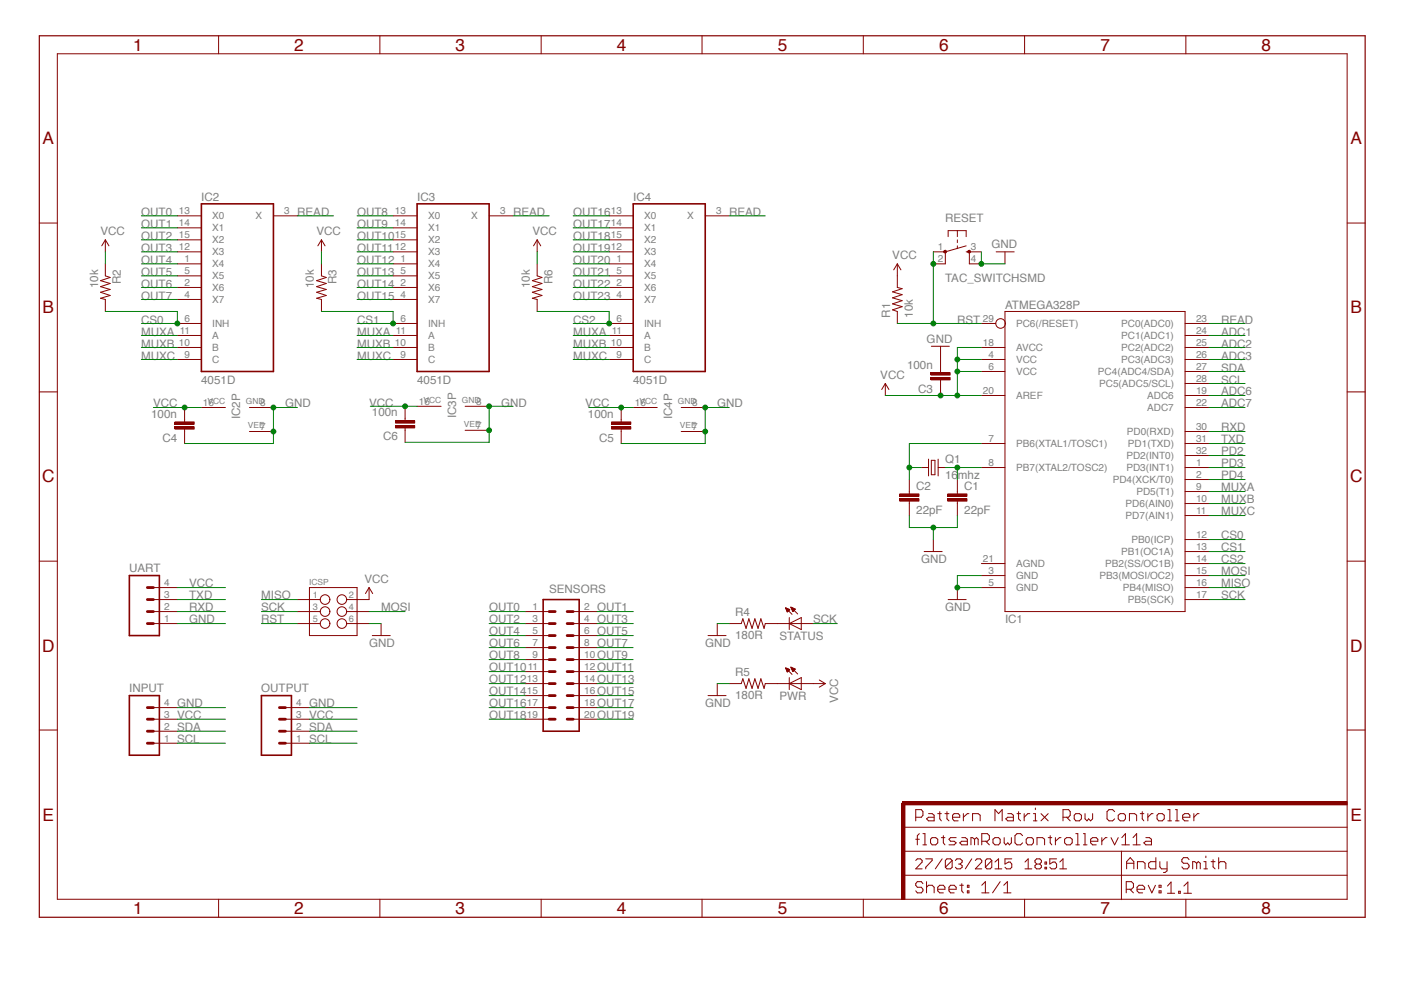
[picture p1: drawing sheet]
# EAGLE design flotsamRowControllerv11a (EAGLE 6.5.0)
CNAME: Pattern Matrix Row Controller; CREVISION: 1.1; DESIGNER: Andy Smith

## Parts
C1  22pF  CAP0805  [0805]
C2  22pF  CAP0805  [0805]
C3  100n  CAP0805  [0805]
C4  100n  CAP0805  [0805]
C5  100n  CAP0805  [0805]
C6  100n  CAP0805  [0805]
IC1  ATMEGA328P  ATMEGA328_SMT  [TQFP32-08]
IC2  4051D  [SO16]
IC3  4051D  [SO16]
IC4  4051D  [SO16]
ICSP  M03X2FEMALE  [2X3]
INPUT  M04LOCK  [1X04_LOCK]
OUTPUT  M04LOCK  [1X04_LOCK]
PWR  LEDSML0805  [SML0805]
Q1  16mhz  CRYSTALHC49UP  [HC49UP]
R1  10k  RESISTOR0805-RES  [0805]
R2  10k  RESISTOR0805-RES  [0805]
R3  10k  RESISTOR0805-RES  [0805]
R4  180R  RESISTOR0805-RES  [0805]
R5  180R  RESISTOR0805-RES  [0805]
R6  10k  RESISTOR0805-RES  [0805]
RESET  TAC_SWITCHSMD  [TACTILE-SWITCH-SMD]
SENSORS  M10X22X10_LOCK  [2X10_LOCK]
STATUS  LEDSML0805  [SML0805]
UART  M04LOCK  [1X04_LOCK]

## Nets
ADC1: IC1.24(PC1(ADC1))
ADC2: IC1.25(PC2(ADC2))
ADC3: IC1.26(PC3(ADC3))
ADC6: IC1.19(ADC6)
ADC7: IC1.22(ADC7)
CS0: IC1.12(PB0(ICP)) IC2.6(INH) R2.2
CS1: IC1.13(PB1(OC1A)) IC3.6(INH) R3.2
CS2: IC1.14(PB2(SS/OC1B)) IC4.6(INH) R6.2
GND: C1.2 C2.2 C3.2 C4.1 C5.1 C6.1 IC1.3(GND) IC1.5(GND) IC2.7(VEE) IC2.8(GND) IC3.7(VEE) IC3.8(GND) IC4.7(VEE) IC4.8(GND) ICSP.6 INPUT.4 OUTPUT.4 R4.1 R5.1 RESET.3 RESET.4 UART.1
MISO: IC1.16(PB4(MISO)) ICSP.1
MOSI: IC1.15(PB3(MOSI/OC2)) ICSP.4
MUXA: IC1.9(PD5(T1)) IC2.11(A) IC3.11(A) IC4.11(A)
MUXB: IC1.10(PD6(AIN0)) IC2.10(B) IC3.10(B) IC4.10(B)
MUXC: IC1.11(PD7(AIN1)) IC2.9(C) IC3.9(C) IC4.9(C)
N$1: C1.1 IC1.8(PB7(XTAL2/TOSC2)) Q1.2
N$2: C2.1 IC1.7(PB6(XTAL1/TOSC1)) Q1.1
N$3: PWR.C R5.2
N$4: R4.2 STATUS.C
OUT0: IC2.13(X0) SENSORS.1
OUT1: IC2.14(X1) SENSORS.2
OUT2: IC2.15(X2) SENSORS.3
OUT3: IC2.12(X3) SENSORS.4
OUT4: IC2.1(X4) SENSORS.5
OUT5: IC2.5(X5) SENSORS.6
OUT6: IC2.2(X6) SENSORS.7
OUT7: IC2.4(X7) SENSORS.8
OUT8: IC3.13(X0) SENSORS.9
OUT9: IC3.14(X1) SENSORS.10
OUT10: IC3.15(X2) SENSORS.11
OUT11: IC3.12(X3) SENSORS.12
OUT12: IC3.1(X4) SENSORS.13
OUT13: IC3.5(X5) SENSORS.14
OUT14: IC3.2(X6) SENSORS.15
OUT15: IC3.4(X7) SENSORS.16
OUT16: IC4.13(X0) SENSORS.17
OUT17: IC4.14(X1) SENSORS.18
OUT18: IC4.15(X2) SENSORS.19
OUT19: IC4.12(X3) SENSORS.20
OUT20: IC4.1(X4)
OUT21: IC4.5(X5)
OUT22: IC4.2(X6)
OUT23: IC4.4(X7)
PD2: IC1.32(PD2(INT0))
PD3: IC1.1(PD3(INT1))
PD4: IC1.2(PD4(XCK/T0))
READ: IC1.23(PC0(ADC0)) IC2.3(X) IC3.3(X) IC4.3(X)
RST: IC1.29(PC6(/RESET)) ICSP.5 R1.1 RESET.1 RESET.2
RXD: IC1.30(PD0(RXD)) UART.2
SCK: IC1.17(PB5(SCK)) ICSP.3 STATUS.A
SCL: IC1.28(PC5(ADC5/SCL)) INPUT.1 OUTPUT.1
SDA: IC1.27(PC4(ADC4/SDA)) INPUT.2 OUTPUT.2
TXD: IC1.31(PD1(TXD)) UART.3
VCC: C3.1 C4.2 C5.2 C6.2 IC1.4(VCC) IC1.6(VCC) IC1.18(AVCC) IC1.20(AREF) IC2.16(VCC) IC3.16(VCC) IC4.16(VCC) ICSP.2 INPUT.3 OUTPUT.3 PWR.A R1.2 R2.1 R3.1 R6.1 UART.4
Unconnected: IC1.21(AGND)

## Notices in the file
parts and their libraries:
SparkFun-Connectors: Licensing: Creative Commons ShareAlike 4.0 International - https://creativecommons.org/licenses/by-sa/4.0
